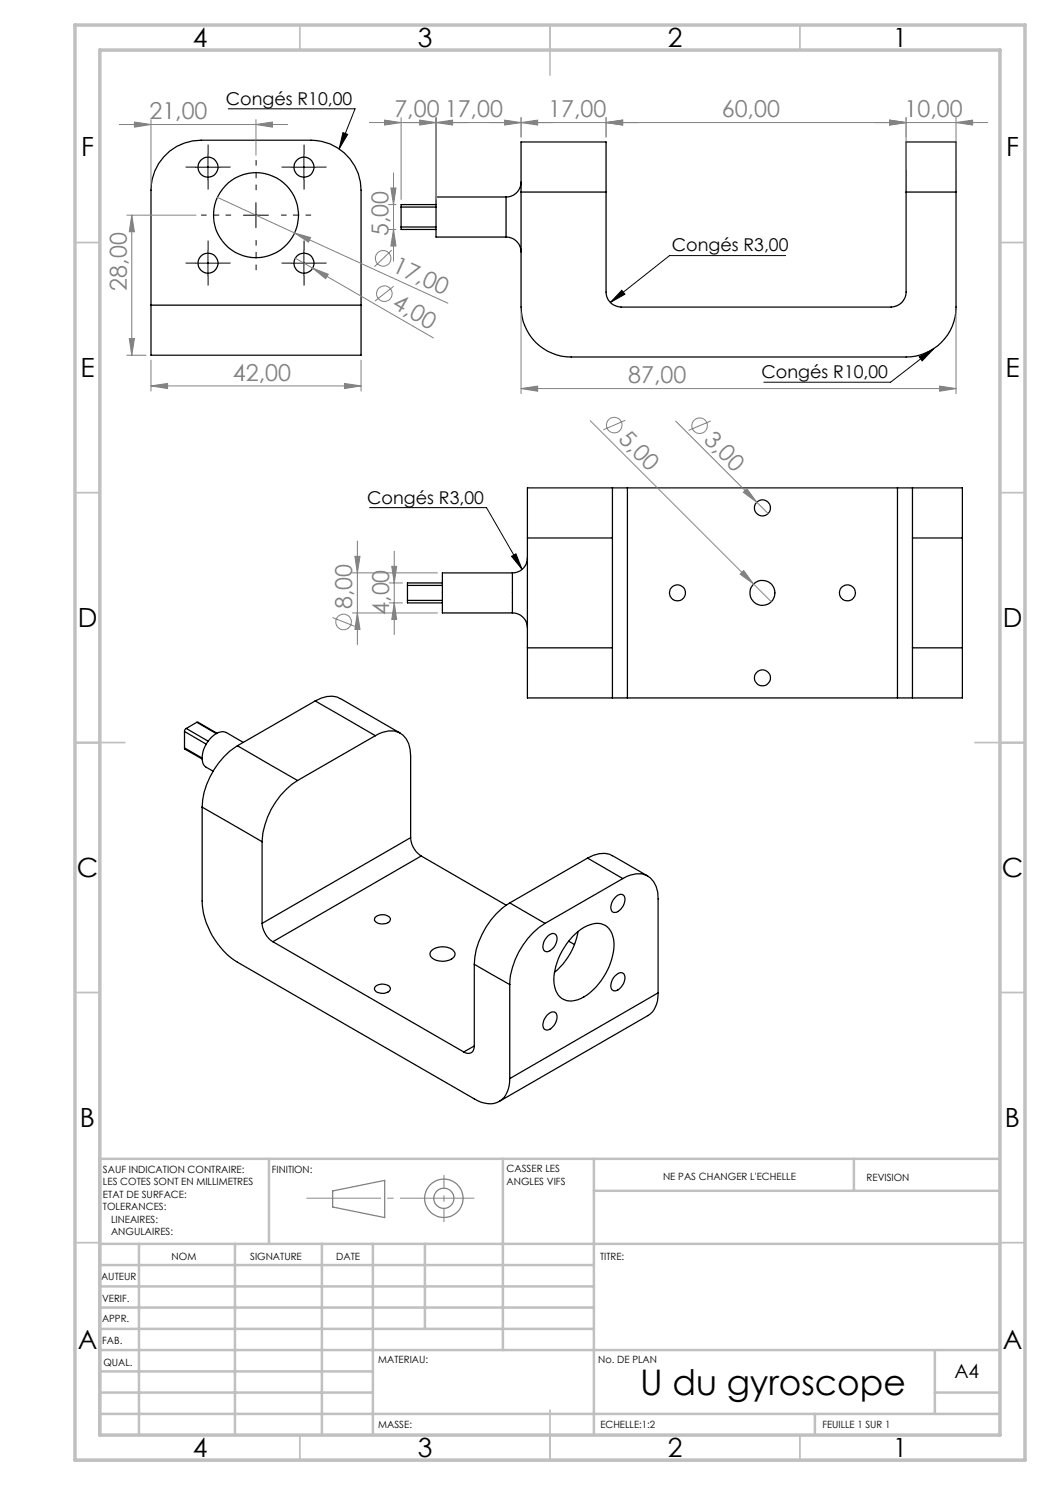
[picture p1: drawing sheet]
<svg xmlns="http://www.w3.org/2000/svg" width="210mm" height="297mm" viewBox="0 0 210 297" stroke-linecap="round" stroke-linejoin="round" font-family="sans-serif">
<g fill="none" stroke="#000" stroke-width=".25">
<path d="M101.2 39.4h-14v8h14M101.2 39.4v8M104.2 36.4a2.99 2.99 0 0 1-3 3M104.2 38.4v-10h17v10M104.2 38.4h17M104.2 38.4v23a10 10 0 0 0 10 10h67a10 10 0 0 0 10-10v-23M121.2 38.4v20a3 3 0 0 0 3 3h54a3 3 0 0 0 3-3v-20M181.2 38.4v-10h10v10M181.2 38.4h10M80.2 45.4v.5h7M80.2 45.4h7M80.2 41.4h7"/>
<path d="M80.2 41.4v4M87.2 40.9h-7v.5M101.2 47.4a2.99 2.99 0 0 1 3 3M30.2 61v-23a10 10 0 0 1 10-10h22a10 10 0 0 1 10 10v23M30.2 61v10h42v-10M30.2 61h42M122.5 97.6h-17v10M122.5 97.6v10M122.5 97.6h3M125.5 97.6v42M125.5 97.6h54M179.5 97.6h3"/>
<path d="M179.5 97.6v42M182.5 97.6v10M182.5 97.6h10v10M81.5 117.1h7M81.5 117.1v3M88.5 116.6h-7v.5M102.5 114.6h-14v8h14M102.5 114.6v8M105.5 111.6a2.99 2.99 0 0 1-3 3M105.5 107.6h17M105.5 107.6v22M122.5 107.6v22"/>
<path d="M182.5 107.6h10M182.5 107.6v22M192.5 107.6v22M68 139.7a4.1 4.1 0 0 0-3.8-.1l-1.2 .6M68.1 139.7l12 6.9M81.5 120.1v.5h7M81.5 120.1h7M102.5 122.6a2.99 2.99 0 0 1 3 3M105.5 129.6h17M105.5 129.6v10h17M122.5 129.6v10M122.5 139.6h3"/>
<path d="M125.5 139.6h54M179.5 139.6h3M182.5 129.6h10M182.5 129.6v10M192.5 129.6v10h-10M36.9 149.6l.1 .2 3.4 2M36.9 146.3v3.3M36.9 146.3l4.3 2.5M36.9 149.6l3.5 2M37.3 145.7l-.3 .3-.1 .3M37.3 145.7l4.3 2.5M39.4 144.5h.2l3.8 2.1"/>
<path d="M39.4 144.5l-2.1 1.2M39.4 144.5l3.9 2.2M43.3 146.7l.4-.2a1.87 1.87 0 0 1 1.6 0l3.3 2M43.3 146.7a5.8 5.8 0 0 0-2.7 6 3 3 0 0 0 2 1.5M47.5 149.2l12 6.9M47.5 149.2a15.7 15.7 0 0 0-7.1 12.2M59.5 156.1a15.6 15.6 0 0 0-7.1 12.2M63 140.2l12.1 6.9M63 140.2l-15.5 9M75.1 147.1a4.7 4.7 0 0 1 5.5-.1 5.3 5.3 0 0 1 1.5 4.2v16.3M75.1 147.1l-15.6 9M40.4 161.4l12 6.9"/>
<path d="M40.4 161.4v18.8a15.4 15.4 0 0 0 7.1 12.2l47.4 27.4a4.8 4.8 0 0 0 5.4 .2 5.4 5.4 0 0 0 1.7-4.3M52.4 168.3v16.4M82.1 167.5a4.6 4.6 0 0 0 2.1 3.7M82.1 167.5l-29.7 17.2M84.2 171.2l-29.6 17.1M84.2 171.2l17 9.8M117.5 171.6l7.1 4.1M117.5 171.6a5 5 0 0 1 5-.4l7.1 4M117.5 171.6l-15.5 9M123 179.5a1.02 1.02 0 0 1 1.1-.7 1.02 1.02 0 0 1 .9 .9 2.83 2.83 0 0 1-2 2.8 .98 .98 0 0 1-.8-1.6l.3-.7zM124.6 175.7a4.7 4.7 0 0 1 5.5-.1 5.3 5.3 0 0 1 1.5 4.2v18.8M124.6 175.7l-15.6 9"/>
<path d="M52.4 184.7a4.8 4.8 0 0 0 2.2 3.6M54.6 188.3l38.1 22.1M75.1 197.3a2.15 2.15 0 0 1 3 .3 1.39 1.39 0 0 1-1.9 1h-.4a.82 .82 0 0 1-.8-.5 .82 .82 0 0 1 .1-.8zM75.1 183.4a2.1 2.1 0 0 1 3 .3 1.14 1.14 0 0 1-1.5 1.1l-.8-.1-.6-.3a.61 .61 0 0 1-.1-1zM86.3 190.1a3.4 3.4 0 0 1 4.5 .2 1.32 1.32 0 0 1-1.3 1.8 3.2 3.2 0 0 1-3.4-.9 .87 .87 0 0 1 .2-1.1zM94.9 192.9l7.1 4M94.9 192.9v16.3M102 180.6l7 4.1M102 180.6a15.6 15.6 0 0 0-7.1 12.3M102 196.9v18.8M109 184.7a15.5 15.5 0 0 0-7 12.2M109.7 187.1a1 1 0 0 1 1.4-.2 1 1 0 0 1 .2 1.3 2.49 2.49 0 0 1-2.1 2.1 1.29 1.29 0 0 1-.4-1.9z"/>
<path d="M113.7 188.2l1.2 .7M114.4 187.4a6.7 6.7 0 0 1 5.8-2.7 4.1 4.1 0 0 1 2.6 4.6 13.3 13.3 0 0 1-6.6 10.4 3.6 3.6 0 0 1-4.5-.6 7.1 7.1 0 0 1-.3-6.6l1-2.3zM115.6 186.3a13.4 13.4 0 0 1-4.7 8.2M123 195.2l.3-.3a.94 .94 0 0 1 1.2-.3 .94 .94 0 0 1 .5 1.1 2.55 2.55 0 0 1-2.3 2.5 1.28 1.28 0 0 1-.4-2zM131.6 198.6a5 5 0 0 1-2 4.5l-29.7 17.2M131.6 198.6l-29.6 17.1M94.9 209.2a1.28 1.28 0 0 1-.7 1.4 1.28 1.28 0 0 1-1.5-.2M94.9 209.2l-2.2 1.2M109.4 203l.3-.2a.94 .94 0 0 1 1.2-.4 .94 .94 0 0 1 .5 1.1 2.56 2.56 0 0 1-2.2 2.5 1.25 1.25 0 0 1-.4-1.9z"/>
<circle cx="41.6" cy="33.5" r="2"/>
<circle cx="60.8" cy="33.5" r="2"/>
<circle cx="41.6" cy="52.6" r="2"/>
<circle cx="51.2" cy="43" r="8.5"/>
<circle cx="60.8" cy="52.6" r="2"/>
<circle cx="135.5" cy="118.6" r="1.6"/>
<circle cx="152.5" cy="118.6" r="2.5"/>
<circle cx="152.5" cy="101.6" r="1.6"/>
<circle cx="169.5" cy="118.6" r="1.6"/>
<circle cx="152.5" cy="135.6" r="1.6"/>
</g>
<g fill="none" stroke="#808080" stroke-width=".2">
<path d="M23.8 24.9h33.7M26.9 24.4l3.3 .5-3.3 .5zM30.2 23.9v13.1M43.5 39.5l15.4 7.1M51.2 24.9l3.3-.5v1zM51.2 23.9v7.1M73.9 24.5h123.7M76.9 24l3.3 .5-3.3 .5zM78.2 37.6h1l-.5 3.3zM78.7 34.6v17.6M80.2 23.5v16.4M83.9 24l3.3 .5-3.3 .5z"/>
<path d="M87.2 24.5l3.3-.5v1zM87.2 23.5v16.4M100.9 24l3.3 .5-3.3 .5zM104.2 24.5l3.3-.5v1zM104.2 23.5v3.9M121.2 23.5v3.9M121.2 24.5l3.3-.5v1zM177.9 24l3.3 .5-3.3 .5zM181.2 23.5v10.4M191.2 24.5l3.3-.5v1zM191.2 23.5v10.4M25.4 43h13.8"/>
<path d="M26.4 43l.5 3.4h-1zM26.4 43v28M58.9 46.6l3.2 .9-.4 .9zM58.9 46.6l30.7 14M59.1 51.6l3.4 2M62.5 53.6l3.2 1.3-.6 .8zM62.5 53.6l24.2 14M77.7 45.9h1.5M77.7 40.9h1.5M78.4 50l-3.5 3.3M78.7 45.9l.5 3.3h-1zM78.7 57.3l-3.7 2.9"/>
<path d="M25.4 71h3.8M25.9 67.7h1l-.5 3.3zM30.2 77.2l3.3-.5v1zM30.2 72v6.2M30.2 77.2h42M68.9 76.7l3.3 .5-3.3 .5zM72.2 72v6.2M104.2 77.7l3.3-.5v1zM104.2 62.4v16.3M104.2 77.7h87M187.9 77.2l3.3 .5-3.3 .5zM191.2 62.4v16.3"/>
<path d="M118 84.1l32.7 32.7M125.1 84.1l-4.5 1.9M135.1 84.2l18.5 18.5M142.1 84.2l-4.4 1.9M148.7 98.5l.7-.7 1.9 2.6zM70.5 114.6h17M71 111.3h1l-.5 3.3zM71.5 108.2v20.7M77.9 116.6h2.6M78.4 113.3h.9l-.5 3.3zM78.8 110.2v16.7M148 114.8l.7-.7 2 2.7z"/>
<path d="M150.7 116.8l3.6 3.6M66.5 123.5l4.4 1.8M70.5 122.6h17M71.5 122.6l.5 3.3h-1zM77.9 120.6h2.6M78.8 120.6l.5 3.3h-.9z"/>
<circle cx="76.6" cy="51.7" r="1.55"/>
<circle cx="76.9" cy="58.7" r="1.56"/>
<circle cx="122.8" cy="85" r="1.55"/>
<circle cx="139.9" cy="85.1" r="1.56"/>
<circle cx="68.7" cy="124.4" r="1.55"/>
</g>
<g fill="none" stroke="#000" stroke-width=".2">
<path d="M39.1 33.4h5M41.6 30.9v5M45.6 21.8h25.4l-3.2 8M58.3 33.4h5M60.8 30.9v5M68.6 26.5l.9 .4-1.7 2.9zM39.1 52.6h5M41.6 50.1v5M48.7 43h5M51.2 40.5v5M58.3 52.6h5M60.8 50.1v5"/>
<path d="M124.4 58.1l.6 .7-2.9 1.7zM157.1 51.1h-23.2l-11.8 9.4M183.8 71.4l3-1.7-2.4 2.5zM186.8 69.7l-8.7 6.7h-25.3M73.9 101.5h23.4l7.1 12.4M102.3 111.3l.9-.5 1.2 3.1z"/>
</g>
<g fill="none" stroke="#808080" stroke-width=".25">
<path d="M66.5 238.2l10.4-2.1v7.4l-10.4-2.1z"/>
<circle cx="88.8" cy="239.7" r="3.8"/>
<circle cx="88.8" cy="239.7" r="2.02"/>
</g>
<path d="M51.2 38v-6M46.2 43h-6M51.2 48v6M56.2 43h6" fill="none" stroke="#000" stroke-width=".2" stroke-dasharray="30.5 1.3 1.3 1.3" stroke-dashoffset="29.4" stroke-linecap="butt"/>
<g fill="none" stroke="#000" stroke-width=".2" stroke-dasharray="30.5 1.3 1.3 1.3" stroke-linecap="butt">
<path d="M39.1 33.4h-2M41.6 30.9v-2M41.6 35.9v2M44.1 33.4h2M58.3 33.4h-2M60.8 30.9v-2M60.8 35.9v2M63.3 33.4h2M39.1 52.6h-2M41.6 50.1v-2M41.6 55.1v2M44.1 52.6h2"/>
<path d="M58.3 52.6h-2M60.8 50.1v-2M60.8 55.1v2M63.3 52.6h2"/>
</g>
<path d="M61.3 239.6h33.6" fill="none" stroke="#808080" stroke-width=".2" stroke-dasharray="30.5 1.3 1.3 1.3" stroke-dashoffset="15.6" stroke-linecap="butt"/>
<path d="M88.8 235v9.4" fill="none" stroke="#808080" stroke-width=".2" stroke-dasharray="30.5 1.3 1.3 1.3" stroke-dashoffset="27.7" stroke-linecap="butt"/>
<g fill="none" stroke="#c0c0c0" stroke-width=".35">
<path d="M60 5v5M110 5v10M160 5v5M15 48.5h5M200 48.5h5M15 98.5h5M200 98.5h5M15 148.5h10M195 148.5h10M15 198.5h5M200 198.5h5M15 248.5h5"/>
<path d="M200 248.5h5M60 287v5M110 282v10M160 287v5"/>
</g>
<g fill="none" stroke="#c0c0c0" stroke-width=".5">
<path d="M53.8 231.8v17M100.6 231.8v38.2M118.8 231.8v55.2M118.8 238.2h81.2M170.8 231.8v6.4M200 231.8h-180v55.2M20 248.8h180M20 257.3h98.8M20 253h98.8M27.8 248.8v38.2M47 248.8v38.2M64.4 248.8v38.2"/>
<path d="M74.6 248.8v38.2M85 248.8v17M20 265.8h98.8M20 261.5h98.8M20 278.5h54.6M20 274.3h54.6M20 270h180M187 278.5h13M187 270v12.8M20 282.8h180M163 282.8v4.2"/>
</g>
<path d="M15 5h190v287h-190zM20 10h180v277h-180z" fill="none" stroke="#c0c0c0" stroke-width=".7"/>
<path d="M68.6 26.5l.9 .4-1.7 2.9zM124.4 58.1l.6 .7-2.9 1.7zM183.8 71.4l3-1.7-2.4 2.5zM102.3 111.3l.9-.5 1.2 3.1z" fill="#000"/>
<g fill="#808080">
<path d="M148 114.8l.7-.7 2 2.7z"/>
<path d="M148.7 98.5l.7-.7 1.9 2.6z"/>
<path d="M62.5 53.6l3.2 1.3-.6 .8z"/>
<path d="M58.9 46.6l3.2 .9-.4 .9z"/>
<path d="M68.9 76.7l3.3 .5-3.3 .5zM30.2 77.2l3.3-.5v1z"/>
<path d="M51.2 24.9l3.3-.5v1zM26.9 24.4l3.3 .5-3.3 .5z"/>
<path d="M191.2 24.5l3.3-.5v1zM177.9 24l3.3 .5-3.3 .5zM121.2 24.5l3.3-.5v1zM100.9 24l3.3 .5-3.3 .5z"/>
<path d="M121.2 24.5l3.3-.5v1zM177.9 24l3.3 .5-3.3 .5zM83.9 24l3.3 .5-3.3 .5zM104.2 24.5l3.3-.5v1zM76.9 24l3.3 .5-3.3 .5zM87.2 24.5l3.3-.5v1zM104.2 77.7l3.3-.5v1zM187.9 77.2l3.3 .5-3.3 .5z"/>
<path d="M25.9 67.7h1l-.5 3.3zM26.4 43l.5 3.4h-1z"/>
<path d="M78.7 45.9l.5 3.3h-1zM78.2 37.6h1l-.5 3.3zM78.8 120.6l.5 3.3h-.9zM78.4 113.3h.9l-.5 3.3z"/>
<path d="M71 111.3h1l-.5 3.3zM71.5 122.6l.5 3.3h-1z"/>
</g>
<text font-size="7.1" x="128.1" y="279">U du gyroscope</text>
<g font-size="5.3">
<text x="38.5" y="9.5">4</text>
<text x="83.5" y="9.5">3</text>
<text x="133.6" y="9.5">2</text>
<text x="178.6" y="9.5">1</text>
<text x="16.2" y="31.2">F</text>
<text x="201.2" y="31.2">F</text>
<text x="16.1" y="75.5">E</text>
<text x="201.1" y="75.5">E</text>
<text x="15.5" y="125.5">D</text>
<text x="200.5" y="125.5">D</text>
<text x="15.4" y="175.5">C</text>
<text x="200.4" y="175.5">C</text>
<text x="16" y="225.5">B</text>
<text x="201" y="225.5">B</text>
<text x="15.5" y="269.7">A</text>
<text x="200.5" y="269.7">A</text>
<text x="38.5" y="291.5">4</text>
<text x="83.5" y="291.5">3</text>
<text x="133.6" y="291.5">2</text>
<text x="178.6" y="291.5">1</text>
</g>
<g font-size="4.7" fill="#808080">
<text x="29.9" y="23.9">21,00</text>
<text x="78.9" y="23.5">7,00</text>
<text x="89" y="23.5">17,00</text>
<text x="109.7" y="23.5">17,00</text>
<text x="144.4" y="23.5">60,00</text>
<text x="180.9" y="23.5">10,00</text>
<text x="77.7" y="47.2" transform="rotate(-90 77.7 47.2)">5,00</text>
<text x="25.4" y="58.1" transform="rotate(-90 25.4 58.1)">28,00</text>
<text x="78.3" y="54.3" transform="rotate(25 78.3 54.3)">17,00</text>
<text x="78.3" y="61.5" transform="rotate(30 78.3 61.5)">4,00</text>
<text x="46.6" y="76.2">42,00</text>
<text x="125.7" y="76.7">87,00</text>
<text x="123.5" y="88" transform="rotate(45 123.5 88)">5,00</text>
<text x="140.5" y="88.2" transform="rotate(45 140.5 88.2)">3,00</text>
<text x="70.4" y="121.8" transform="rotate(-90 70.4 121.8)">8,00</text>
<text x="77.8" y="123" transform="rotate(-90 77.8 123)">4,00</text>
</g>
<text font-size="3.9" x="190.9" y="275.5">A4</text>
<g font-size="3.5">
<text x="45.2" y="20.9">Congés R10,00</text>
<text x="134.4" y="50.3">Congés R3,00</text>
<text x="152.3" y="75.6">Congés R10,00</text>
<text x="73.5" y="100.7">Congés R3,00</text>
</g>
<g font-size="2">
<text x="20.6" y="234.6">SAUF INDICATION CONTRAIRE:</text>
<text x="20.6" y="237.1">LES COTES SONT EN MILLIMETRES</text>
<text x="20.6" y="239.6">ETAT DE SURFACE:</text>
<text x="54.4" y="234.6">FINITION:</text>
<text x="101.3" y="234.5">CASSER LES</text>
<text x="101.3" y="237">ANGLES VIFS</text>
<text x="132.6" y="236">NE PAS CHANGER L'ECHELLE</text>
<text x="173.3" y="236.2">REVISION</text>
<text x="20.6" y="242.1">TOLERANCES:</text>
<text x="22.2" y="244.6">LINEAIRES:</text>
<text x="22.2" y="247.1">ANGULAIRES:</text>
<text x="34.3" y="252">NOM</text>
<text x="50" y="251.9">SIGNATURE</text>
<text x="67.2" y="251.9">DATE</text>
<text x="120" y="251.9">TITRE:</text>
<text x="20.2" y="256.1">AUTEUR</text>
<text x="20.4" y="260.3">VERIF.</text>
<text x="20.4" y="264.4">APPR.</text>
<text x="20.5" y="268.8">FAB.</text>
<text x="20.7" y="273.1">QUAL.</text>
<text x="75.7" y="272.5">MATERIAU:</text>
<text x="119.6" y="272.5">No. DE PLAN</text>
<text x="75.6" y="285.5">MASSE:</text>
<text x="120.1" y="285.6">ECHELLE:1:2</text>
<text x="164.5" y="285.6">FEUILLE 1 SUR 1</text>
</g>
</svg>
